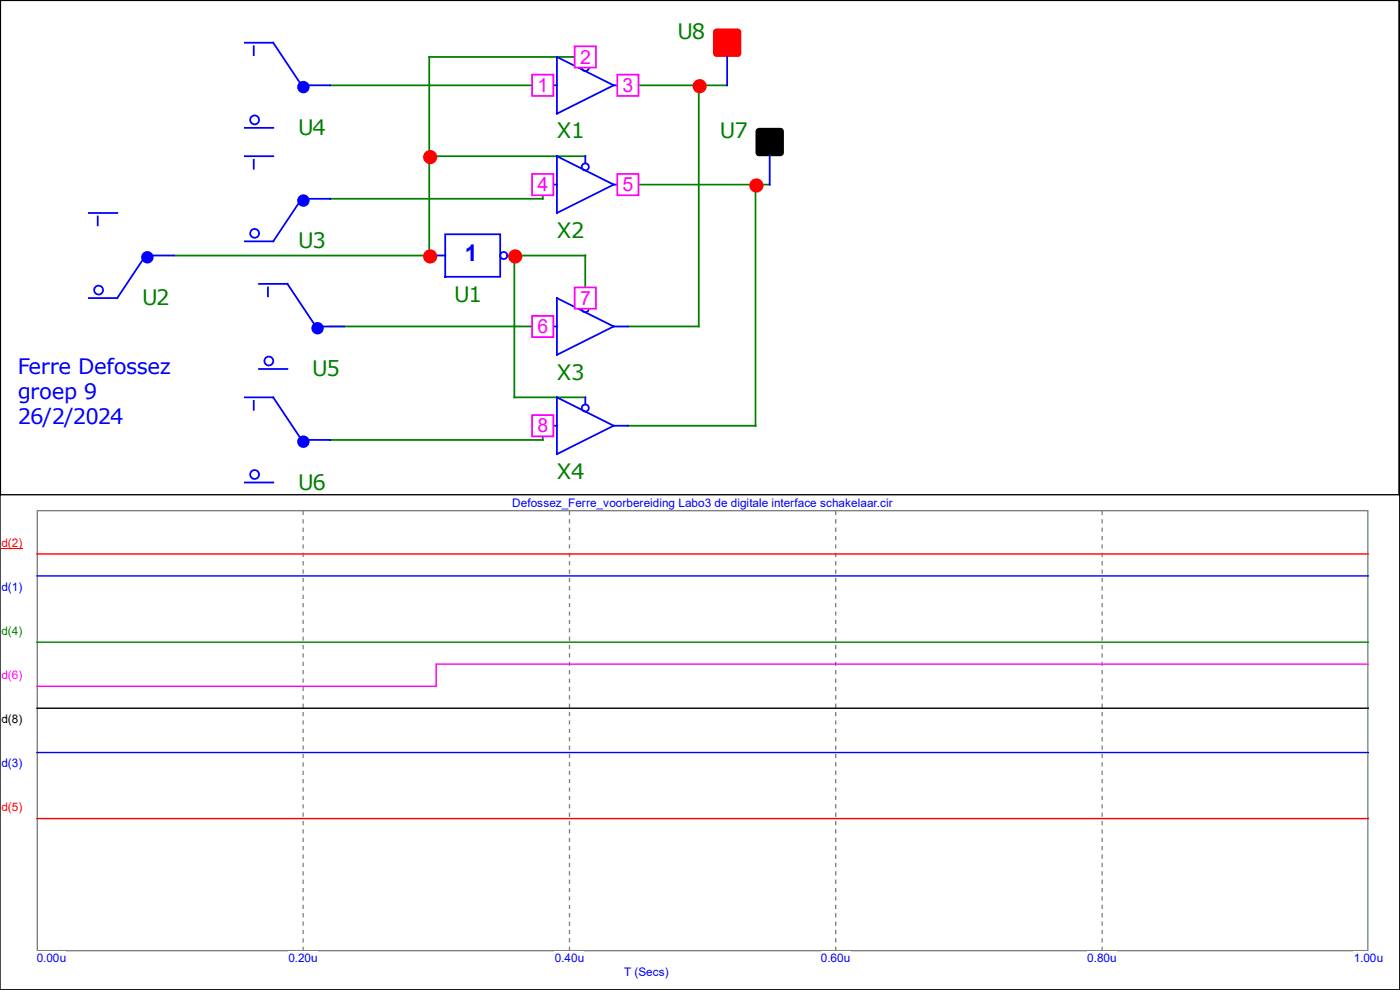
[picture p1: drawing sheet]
<svg xmlns="http://www.w3.org/2000/svg" width="297mm" height="210mm" viewBox="0 0 297 210" stroke-linecap="round" stroke-linejoin="round" font-family="sans-serif">
<path d="M70 18.1h45.1M124.2 12.1h-33.1v42.1h-54.2M133.2 18.1h21.1M148.2 18.1v51.2h-15M91.1 33.1h33.1M115.1 39.2v3h-45.1M133.2 39.2h30.1M160.3 39.2v51.1h-27.1M70 69.3h45.1M124.2 63.2v-9h-15.1v30.1h15.1M115.1 90.3v3h-45.1" fill="none" stroke="#008000" stroke-width=".38"/>
<g fill="none" stroke="#00f" stroke-width=".38">
<path d="M52 9.1h6l6 9h6M53.8 9.8v1.9M115.1 18.1h3.1M118.2 12.1l12 6-12 6zM124.2 12.1v1.5M130.2 18.1h3M52 33.1h6M52 27.1h6M53.8 33.9v1.9M115.1 39.2h3.1M118.2 33.1l12 6.1-12 6zM124.2 33.1v1.5"/>
<path d="M130.2 39.2h3M163.3 33.1v6.1M18.9 45.2h6M20.7 45.9v1.9M36.9 54.2h-6l-6 9h-6M70 42.2h-6l-6 9h-6M91.1 54.2h3.4M94.5 49.7h11.6v9h-11.6zM107.6 54.2h1.5M115.1 69.3h3.1M118.2 63.2l12 6.1-12 6zM124.2 63.2v1.5"/>
<path d="M130.2 69.3h3M52 84.3h6l6 9h6M53.8 85.1v1.8M115.1 90.3h3.1M118.2 84.3l12 6-12 6zM124.2 84.3v1.5M130.2 90.3h3M52 102.4h6"/>
<circle cx="124.2" cy="14.3" r=".75"/>
<circle cx="54" cy="25.4" r=".94"/>
<circle cx="124.2" cy="35.4" r=".75"/>
<circle cx="54" cy="49.5" r=".94"/>
<circle cx="106.9" cy="54.2" r=".75"/>
<circle cx="20.9" cy="61.5" r=".94"/>
<circle cx="124.2" cy="65.5" r=".75"/>
<circle cx="124.2" cy="86.6" r=".75"/>
<circle cx="54" cy="100.7" r=".94"/>
</g>
<g fill="#00f" stroke="#00f" stroke-width=".38">
<circle cx="31.3" cy="54.6" r="1.13"/>
<circle cx="64.4" cy="42.5" r="1.13"/>
<circle cx="64.4" cy="18.5" r="1.13"/>
<circle cx="64.4" cy="93.7" r="1.13"/>
</g>
<path d="M160.5 27.3l.5-.2h4.5a.75 .75 0 0 1 .8 .8v4.5a.75 .75 0 0 1-.8 .7h-4.5a.75 .75 0 0 1-.7-.7v-4.5z" fill-rule="evenodd" fill="#000"/>
<path d="M151.5 6.3l.5-.2h4.5a.75 .75 0 0 1 .8 .7v4.5a.75 .75 0 0 1-.8 .8h-4.5a.75 .75 0 0 1-.7-.8v-4.5z" fill-rule="evenodd" fill="#f00"/>
<g fill="none" stroke="#00f" stroke-width=".38">
<path d="M154.3 12.1v6M55 60.2h6l6 9.1h6M55 78.3h6M56.8 61v1.9"/>
<circle cx="57" cy="76.6" r=".94"/>
</g>
<circle cx="67.4" cy="69.6" r="1.13" fill="#00f" stroke="#00f" stroke-width=".38"/>
<g fill="#f00" stroke="#f00" stroke-width=".38">
<circle cx="148.4" cy="18.3" r="1.32"/>
<circle cx="91.3" cy="33.3" r="1.32"/>
<circle cx="160.5" cy="39.3" r="1.32"/>
<circle cx="91.3" cy="54.4" r="1.32"/>
<circle cx="109.3" cy="54.4" r="1.32"/>
</g>
<g fill="#fff" stroke="#f0f" stroke-width=".38">
<path d="M112.9 15.8h4.5v4.6h-4.5z" fill-rule="evenodd"/>
<path d="M121.9 9.8h4.5v4.5h-4.5z" fill-rule="evenodd"/>
<path d="M130.9 15.8h4.6v4.6h-4.6z" fill-rule="evenodd"/>
<path d="M112.9 36.9h4.5v4.5h-4.5z" fill-rule="evenodd"/>
<path d="M130.9 36.9h4.6v4.5h-4.6z" fill-rule="evenodd"/>
<path d="M112.9 67h4.5v4.5h-4.5z" fill-rule="evenodd"/>
<path d="M121.9 61h4.5v4.5h-4.5z" fill-rule="evenodd"/>
<path d="M112.9 88.1h4.5v4.5h-4.5z" fill-rule="evenodd"/>
</g>
<path d="M0 0h296.8v105h-296.8z" fill="none" stroke="#000" stroke-width=".38"/>
<path d="M0 105h296.9v104.9h-296.9z" fill="none" stroke="#000" stroke-width=".21"/>
<path d="M7.9 108.3h282.3v93.4h-282.3z" fill="none" stroke="#808080" stroke-width=".3"/>
<path d="M64.3 108.4v93.3M120.8 108.4v93.3M177.3 108.4v93.3M233.8 108.4v93.3" fill="none" stroke="#808080" stroke-width=".3" stroke-dasharray=".9 .9" stroke-linecap="butt"/>
<g fill="#fff">
<path d="M7.8 201.8h6.3v2.8h-6.3z"/>
<path d="M61.2 201.8h6.2v2.8h-6.2z"/>
<path d="M117.7 201.8h6.3v2.8h-6.3z"/>
<path d="M174.2 201.8h6.2v2.8h-6.2z"/>
<path d="M230.7 201.8h6.2v2.8h-6.2z"/>
<path d="M287.2 201.8h6.3v2.8h-6.3z"/>
<path d="M.3 113.7h4.5v2.8h-4.5z"/>
</g>
<path d="M.3 116.3h4.5" fill="none" stroke="#f00" stroke-width=".21"/>
<g fill="#fff">
<path d="M132.4 204.7h9.5v2.8h-9.5z"/>
<path d="M.3 123.1h4.5v2.8h-4.5z"/>
<path d="M.3 132.4h4.5v2.8h-4.5z"/>
<path d="M.3 141.8h4.5v2.8h-4.5z"/>
<path d="M.3 151.1h4.5v2.8h-4.5z"/>
<path d="M.3 160.5h4.5v2.8h-4.5z"/>
<path d="M.3 169.9h4.5v2.8h-4.5z"/>
</g>
<path d="M7.8 117.5h282.5M7.8 173.7h282.5" fill="none" stroke="#f00" stroke-width=".3"/>
<path d="M7.8 122.2h282.5M7.8 159.6h282.5" fill="none" stroke="#00f" stroke-width=".3"/>
<path d="M7.8 136.2h282.5" fill="none" stroke="#008000" stroke-width=".3"/>
<path d="M290.3 140.9h-197.8v4.7h-84.7" fill="none" stroke="#f0f" stroke-width=".3"/>
<path d="M7.8 150.2h282.5" fill="none" stroke="#000" stroke-width=".3"/>
<path d="M108.7 105.3h80.7v2.8h-80.7z" fill="#fff"/>
<text font-size="4.9" fill="#00f" x="98.6" y="55.4">1</text>
<g font-size="4.5" fill="#008000">
<text x="143.7" y="8.3">U8</text>
<text x="63.2" y="28.7">U4</text>
<text x="118.2" y="29.4">X1</text>
<text x="152.7" y="29.4">U7</text>
<text x="63.2" y="52.7">U3</text>
<text x="118.2" y="50.5">X2</text>
<text x="30.1" y="64.8">U2</text>
<text x="96.4" y="64">U1</text>
<text x="66.3" y="79.8">U5</text>
<text x="118.2" y="80.6">X3</text>
<text x="118.2" y="101.6">X4</text>
<text x="63.2" y="103.9">U6</text>
</g>
<g font-size="4.5" fill="#00f">
<text x="3.8" y="79.4">Ferre Defossez</text>
<text x="3.8" y="84.7">groep 9</text>
<text x="3.8" y="90">26/2/2024</text>
</g>
<g font-size="4.1" fill="#f0f">
<text x="123.1" y="13.5">2</text>
<text x="114" y="19.5">1</text>
<text x="132.1" y="19.5">3</text>
<text x="114" y="40.6">4</text>
<text x="132.1" y="40.6">5</text>
<text x="123.1" y="64.6">7</text>
<text x="114" y="70.7">6</text>
<text x="114" y="91.7">8</text>
</g>
<g font-size="2.5" fill="#00f">
<text x="108.7" y="107.6">Defossez_Ferre_voorbereiding Labo3 de digitale interface schakelaar.cir</text>
<text x=".3" y="125.3">d(1)</text>
<text x=".3" y="162.8">d(3)</text>
<text x="7.8" y="204.1">0.00u</text>
<text x="61.2" y="204.1">0.20u</text>
<text x="117.7" y="204.1">0.40u</text>
<text x="132.4" y="207">T (Secs)</text>
<text x="174.2" y="204.1">0.60u</text>
<text x="230.7" y="204.1">0.80u</text>
<text x="287.2" y="204.1">1.00u</text>
</g>
<g font-size="2.5" fill="#f00">
<text x=".3" y="116">d(2)</text>
<text x=".3" y="172.1">d(5)</text>
</g>
<text font-size="2.5" fill="#008000" x=".3" y="134.7">d(4)</text>
<text font-size="2.5" fill="#f0f" x=".3" y="144">d(6)</text>
<text font-size="2.5" x=".3" y="153.4">d(8)</text>
</svg>
